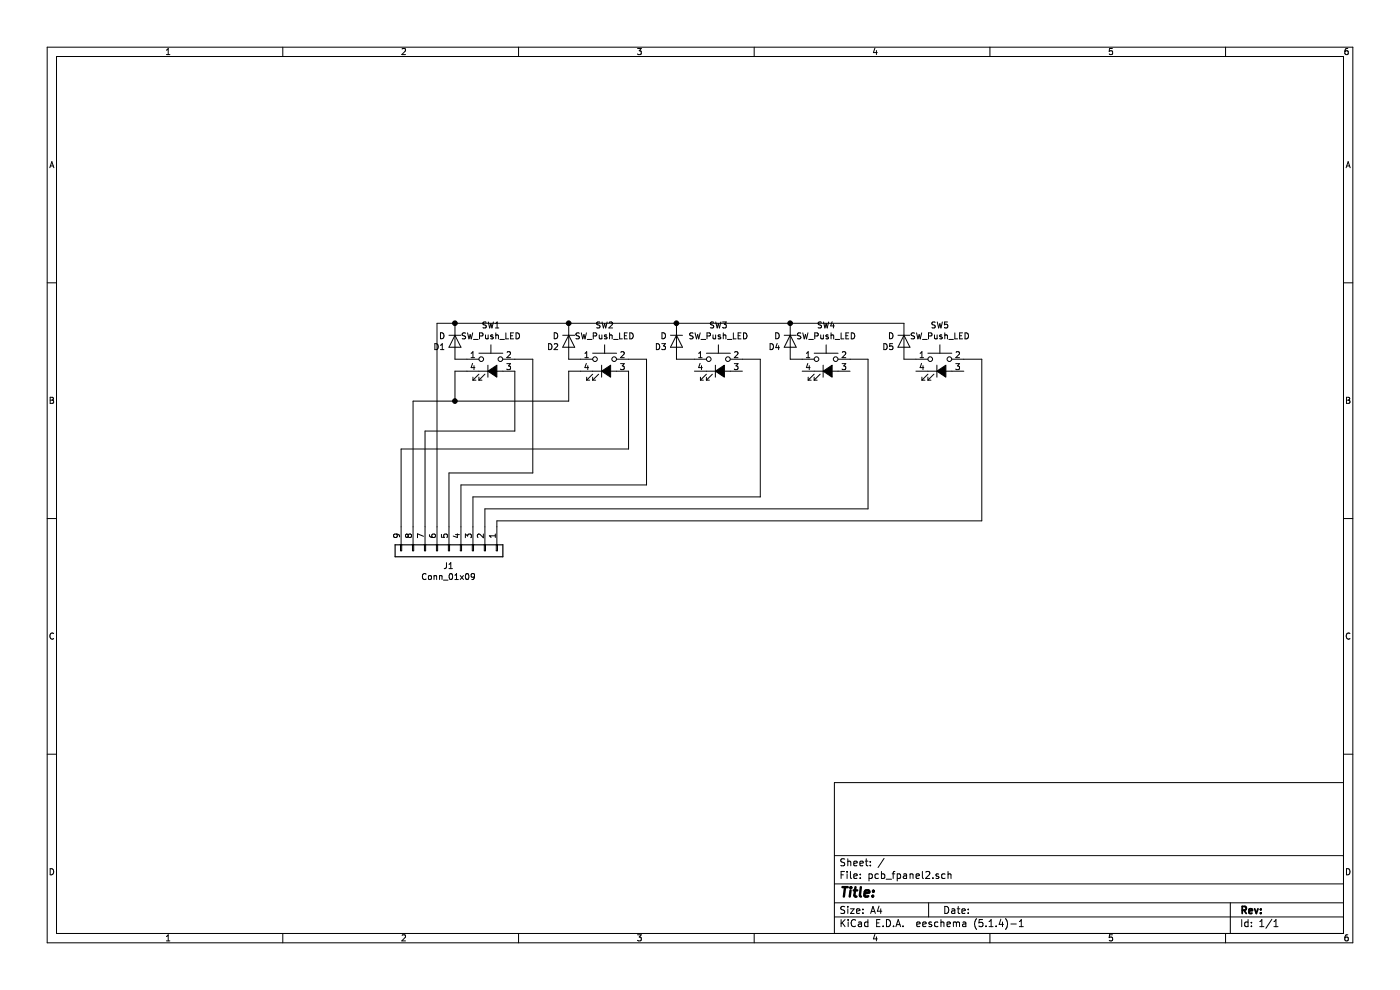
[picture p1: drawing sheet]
EESchema Schematic File Version 4
LIBS:pcb_fpanel2-cache
EELAYER 30 0
EELAYER END
$Descr A4 11693 8268
encoding utf-8
Sheet 1 1
Title ""
Date ""
Rev ""
Comp ""
Comment1 ""
Comment2 ""
Comment3 ""
Comment4 ""
$EndDescr
$Comp
L fpanel_symbols:SW_Push_LED SW2
U 1 1
P 5050 3100
F 0 "SW2" H 5050 3485 50  0000 C CNN
F 1 "SW_Push_LED" H 5050 3394 50  0000 C CNN
F 2 "MX_Alps_Hybrid:MX-1U" H 5050 3400 50  0001 C CNN
F 3 "~" H 5050 3400 50  0001 C CNN
	1    5050 3100
	1    0    0    -1  
$EndComp
$Comp
L fpanel_symbols:SW_Push_LED SW3
U 1 1
P 6000 3100
F 0 "SW3" H 6000 3485 50  0000 C CNN
F 1 "SW_Push_LED" H 6000 3394 50  0000 C CNN
F 2 "MX_Alps_Hybrid:MX-1U" H 6000 3400 50  0001 C CNN
F 3 "~" H 6000 3400 50  0001 C CNN
	1    6000 3100
	1    0    0    -1  
$EndComp
$Comp
L fpanel_symbols:SW_Push_LED SW4
U 1 1
P 6900 3100
F 0 "SW4" H 6900 3485 50  0000 C CNN
F 1 "SW_Push_LED" H 6900 3394 50  0000 C CNN
F 2 "MX_Alps_Hybrid:MX-1U" H 6900 3400 50  0001 C CNN
F 3 "~" H 6900 3400 50  0001 C CNN
	1    6900 3100
	1    0    0    -1  
$EndComp
$Comp
L fpanel_symbols:SW_Push_LED SW5
U 1 1
P 7850 3100
F 0 "SW5" H 7850 3485 50  0000 C CNN
F 1 "SW_Push_LED" H 7850 3394 50  0000 C CNN
F 2 "MX_Alps_Hybrid:MX-1U" H 7850 3400 50  0001 C CNN
F 3 "~" H 7850 3400 50  0001 C CNN
	1    7850 3100
	1    0    0    -1  
$EndComp
$Comp
L Device:D D3
U 1 1
P 5650 2850
F 0 "D3" V 5696 2771 50  0000 R CNN
F 1 "D" V 5605 2771 50  0000 R CNN
F 2 "Diodes_THT:D_DO-35_SOD27_P7.62mm_Horizontal" H 5650 2850 50  0001 C CNN
F 3 "~" H 5650 2850 50  0001 C CNN
	1    5650 2850
	0    1    1    0   
$EndComp
$Comp
L Device:D D4
U 1 1
P 6600 2850
F 0 "D4" V 6646 2771 50  0000 R CNN
F 1 "D" V 6555 2771 50  0000 R CNN
F 2 "Diodes_THT:D_DO-35_SOD27_P7.62mm_Horizontal" H 6600 2850 50  0001 C CNN
F 3 "~" H 6600 2850 50  0001 C CNN
	1    6600 2850
	0    1    1    0   
$EndComp
$Comp
L Device:D D5
U 1 1
P 7550 2850
F 0 "D5" V 7596 2771 50  0000 R CNN
F 1 "D" V 7505 2771 50  0000 R CNN
F 2 "Diodes_THT:D_DO-35_SOD27_P7.62mm_Horizontal" H 7550 2850 50  0001 C CNN
F 3 "~" H 7550 2850 50  0001 C CNN
	1    7550 2850
	0    1    1    0   
$EndComp
$Comp
L Device:D D1
U 1 1
P 3800 2850
F 0 "D1" V 3846 2771 50  0000 R CNN
F 1 "D" V 3755 2771 50  0000 R CNN
F 2 "Diodes_THT:D_DO-35_SOD27_P7.62mm_Horizontal" H 3800 2850 50  0001 C CNN
F 3 "~" H 3800 2850 50  0001 C CNN
	1    3800 2850
	0    1    1    0   
$EndComp
$Comp
L Device:D D2
U 1 1
P 4750 2850
F 0 "D2" V 4796 2771 50  0000 R CNN
F 1 "D" V 4705 2771 50  0000 R CNN
F 2 "Diodes_THT:D_DO-35_SOD27_P7.62mm_Horizontal" H 4750 2850 50  0001 C CNN
F 3 "~" H 4750 2850 50  0001 C CNN
	1    4750 2850
	0    1    1    0   
$EndComp
$Comp
L fpanel_symbols:SW_Push_LED SW1
U 1 1
P 4100 3100
F 0 "SW1" H 4100 3485 50  0000 C CNN
F 1 "SW_Push_LED" H 4100 3394 50  0000 C CNN
F 2 "MX_Alps_Hybrid:MX-1U" H 4100 3400 50  0001 C CNN
F 3 "~" H 4100 3400 50  0001 C CNN
	1    4100 3100
	1    0    0    -1  
$EndComp
Wire Wire Line
	7550 2700 6600 2700
Connection ~ 4750 2700
Wire Wire Line
	4750 2700 3800 2700
Connection ~ 5650 2700
Wire Wire Line
	5650 2700 4750 2700
Connection ~ 6600 2700
Wire Wire Line
	6600 2700 5650 2700
Wire Wire Line
	3900 3000 3800 3000
Wire Wire Line
	4850 3000 4750 3000
Wire Wire Line
	5800 3000 5650 3000
Wire Wire Line
	6700 3000 6600 3000
Wire Wire Line
	7650 3000 7550 3000
Wire Wire Line
	4300 3000 4450 3000
Wire Wire Line
	4450 3000 4450 3950
Wire Wire Line
	5250 3000 5400 3000
Wire Wire Line
	6350 3000 6200 3000
Wire Wire Line
	7100 3000 7250 3000
Wire Wire Line
	8050 3000 8200 3000
Wire Wire Line
	4850 3100 4750 3100
Wire Wire Line
	4750 3100 4750 3350
Wire Wire Line
	3900 3100 3800 3100
Wire Wire Line
	3800 3100 3800 3350
Wire Wire Line
	4300 3100 4300 3600
Wire Wire Line
	5250 3100 5250 3750
Wire Wire Line
	4750 3350 3800 3350
$Comp
L Connector_Generic:Conn_01x09 J1
U 1 1
P 3750 4600
F 0 "J1" V 3875 4596 50  0000 C CNN
F 1 "Conn_01x09" V 3966 4596 50  0000 C CNN
F 2 "Pin_Headers:Pin_Header_Straight_1x09_Pitch2.54mm" H 3750 4600 50  0001 C CNN
F 3 "~" H 3750 4600 50  0001 C CNN
	1    3750 4600
	0    1    1    0   
$EndComp
Connection ~ 3800 3350
Wire Wire Line
	4450 3950 3750 3950
Wire Wire Line
	3750 3950 3750 4400
Wire Wire Line
	5400 4050 3850 4050
Wire Wire Line
	3850 4050 3850 4400
Wire Wire Line
	5400 3000 5400 4050
Wire Wire Line
	6350 4150 3950 4150
Wire Wire Line
	3950 4150 3950 4400
Wire Wire Line
	6350 3000 6350 4150
Wire Wire Line
	7250 4250 4050 4250
Wire Wire Line
	4050 4250 4050 4400
Wire Wire Line
	7250 3000 7250 4250
Wire Wire Line
	8200 4350 4150 4350
Wire Wire Line
	4150 4350 4150 4400
Wire Wire Line
	8200 3000 8200 4350
Wire Wire Line
	3800 2700 3650 2700
Wire Wire Line
	3650 2700 3650 4400
Connection ~ 3800 2700
Wire Wire Line
	3350 3750 3350 4400
Wire Wire Line
	3350 3750 5250 3750
Wire Wire Line
	3550 4400 3550 3600
Wire Wire Line
	3550 3600 4300 3600
Wire Wire Line
	3450 4400 3450 3350
Wire Wire Line
	3450 3350 3800 3350
$EndSCHEMATC
